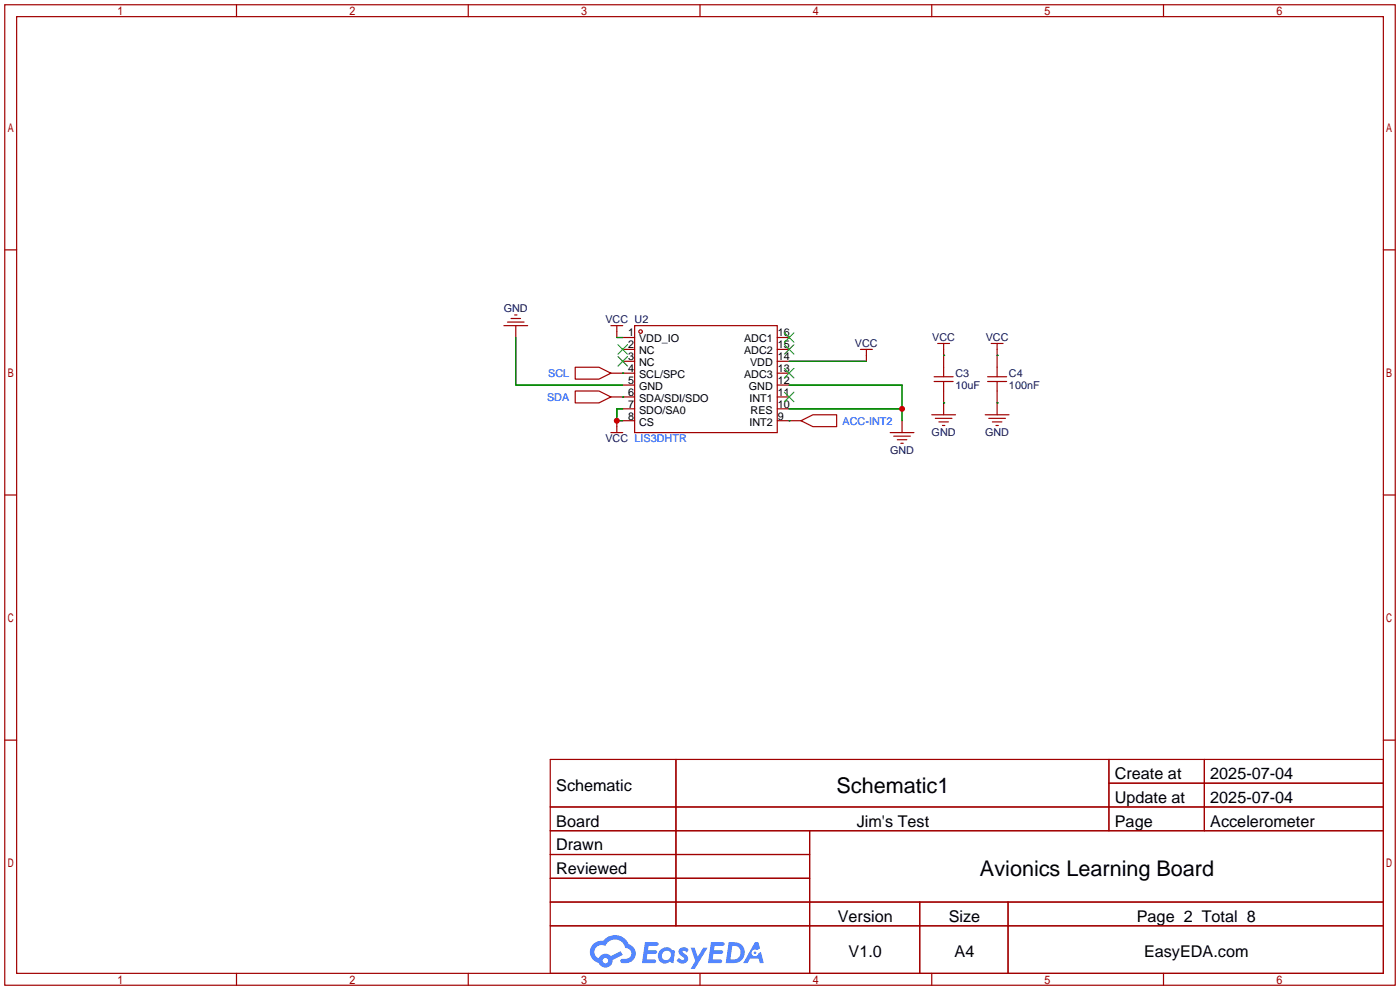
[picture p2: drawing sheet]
<svg xmlns="http://www.w3.org/2000/svg" width="299mm" height="212mm" viewBox="0 0 299 212" stroke-linecap="round" stroke-linejoin="round" font-family="sans-serif">
<g fill="none" stroke="#a10000" stroke-width=".25">
<path d="M1 1h297.2v209.6h-297.2zM3.6 3.6h292.1v204.4h-292.1zM50.5 1v2.6M100.1 1v2.6M149.6 1v2.6M199.1 1v2.6M248.7 1v2.6M1 53.4h2.6M295.7 53.4h2.5M1 105.8h2.6M295.7 105.8h2.5M1 158.2h2.6"/>
<path d="M295.7 158.2h2.5M117.6 162.3h178.1v45.7h-178.1zM117.6 172.5h178.1M117.6 177.5h178.1M144.5 162.3v35.6M173 177.5v30.5M237 162.3v15.2M237 167.4h58.7M257.4 162.3v15.2M117.6 182.6h55.4M117.6 192.8h178.1M117.6 187.7h55.4"/>
<path d="M117.6 197.9h178.1M196.6 192.8v15.2M215.4 192.8v15.2M50.5 208v2.6M100.1 208v2.6M149.6 208v2.6M199.1 208v2.6M248.7 208v2.6"/>
</g>
<g fill="#5487ff">
<path d="M145.3 202.7a1.3 1.3 0 0 1 1.9 .3l-.4 .6a.54 .54 0 0 0-.9-.2l.1 .2a1.34 1.34 0 0 1 .9 1.8 1.47 1.47 0 0 1-2.3-.1l.5-.6 .8 .5a.31 .31 0 0 0 .4-.3 .31 .31 0 0 0-.3-.4 1.12 1.12 0 0 1-.7-1.8z"/>
<path d="M147.6 202.5h.9l.6 2 1.2-2h.9l-2.7 4.6h-.9l1-1.7z"/>
<path d="M137.8 201.4h1.7a1.31 1.31 0 0 1 1.2 .2 .4 .4 0 0 1-.3 .5l-1.8 .1-.1 .9h1.6a.4 .4 0 0 1 .4 .4 .4 .4 0 0 1-.5 .4h-1.6l-.2 1.2h1.4a.46 .46 0 0 1 .5 0 .46 .46 0 0 1 .1 .5l-.4 .2h-2.6z"/>
<path d="M151.9 201.4h1.7a1.32 1.32 0 0 1 1.2 .2 .39 .39 0 0 1-.3 .5l-1.8 .1-.1 .9h1.6a.4 .4 0 0 1 .4 .4 .4 .4 0 0 1-.4 .4h-1.7l-.2 1.2h1.4a.46 .46 0 0 1 .5 0 .46 .46 0 0 1 .1 .5l-.4 .2h-2.6z"/>
<path d="M161.3 201.4h.8l.3 1.3-.6 .4a.75 .75 0 0 0-1.1 .3 .75 .75 0 0 0 .5 1 .75 .75 0 0 0 .9-.7l.5-.2 .6 2.3h-.8l-.3-.9h-1.8l-.5 .9h-1z"/>
<path d="M155.7 201.4l-.6 4.4h1.5a2.27 2.27 0 0 0 2.6-2.2 2.27 2.27 0 0 0-2.7-2.2zM156.5 202.1a1.5 1.5 0 0 1 1.8 1.6 1.5 1.5 0 0 1-1.9 1.4h-.3z"/>
<path d="M141.2 203a1.6 1.6 0 0 0-.3 2.3 1.6 1.6 0 0 0 2.3 .2l.7 .3 .3-2.4-.1-.3-.5-.1a1.58 1.58 0 0 0-2.4 0zM141.8 203.5a.98 .98 0 0 1 1.6 .4 .98 .98 0 0 1-1.1 1.3 .94 .94 0 0 1-.9-.7 .94 .94 0 0 1 .4-1z"/>
<path d="M126.8 201.8a2.37 2.37 0 0 0 1.1 4 1.54 1.54 0 0 0 1.8 1 1.54 1.54 0 0 0 1.2-1.6l2.2-1.1-.5-.8-2 1a1.57 1.57 0 0 0-2.7 .5 1.5 1.5 0 0 1-.7-2.1 1.5 1.5 0 0 1 2.2-.5 2.23 2.23 0 0 1 2.3-1.4 2.23 2.23 0 0 1 2 1.8 1.16 1.16 0 0 1 1.2 1.1 1.16 1.16 0 0 1-1.1 1.2h-.7a.47 .47 0 0 0-.5 .4 .47 .47 0 0 0 .4 .5 2.17 2.17 0 0 0 2.5-.9 2.17 2.17 0 0 0-.3-2.7l-.8-.4a3.2 3.2 0 0 0-5.5-.7l-1.1 .1zM128.8 205.3a.6 .6 0 0 1 1.2 0 .6 .6 0 0 1-1.2 0z"/>
<circle cx="161.4" cy="203.6" r=".28"/>
</g>
<g fill="none" stroke="#a10000" stroke-width=".25">
<path d="M107.7 69.6h5.1M108.5 68.8h3.5M109.2 68.1h2.1M110 67.3h.5M110.2 69.6v2.5M122.9 78.5h5.1l2.6 1.3-2.6 1.2h-5.1zM130.6 79.8h5M130.6 69.6h2.5M131.8 69.6v2.5M133.1 72.1h2.5M133.1 74.7h2.5M133.1 77.2h2.5"/>
<path d="M135.6 69.6h30.5v22.9h-30.5zM166.1 72.1h2.6M166.1 74.7h2.6M166.1 77.2h2.6M166.1 79.8h2.6M183.9 74.7h2.5M185.2 74.7v2.5M200.4 73.4h2.5M201.7 73.4v7.1M211.8 73.4h2.6M213.1 73.4v7.1M122.9 83.6h5.1l2.6 1.2-2.6 1.3h-5.1z"/>
<path d="M130.6 84.8h5M130.6 92.5h2.5M131.8 89.9v2.6M133.1 82.3h2.5M133.1 87.4h2.5M133.1 89.9h2.5M166.1 82.3h2.6M166.1 84.8h2.6M166.1 87.4h2.6M166.1 89.9h5.1M171.2 89.9l2.5-1.3h5.1v2.6h-5.1zM190.2 92.5h5.1"/>
<path d="M191 93.2h3.6M191.8 94h2M192.5 94.7h.5M192.8 89.9v2.6M199.1 88.6h5.1M199.6 81.5h4.1M199.6 80.5h4.1M199.9 89.4h3.6M200.7 90.2h2M201.4 90.9h.5M201.7 81.5v7.1M210.6 88.6h5"/>
<path d="M211.1 81.5h4M211.1 80.5h4M211.3 89.4h3.6M212.1 90.2h2M212.9 90.9h.5M213.1 81.5v7.1"/>
<circle cx="136.9" cy="70.9" r=".38"/>
</g>
<path d="M132.1 73.7l2 2M132.1 76.2l2 2M134.1 73.7l-2 2M134.1 76.2l-2 2M167.6 78.7l2.1 2.1M167.6 73.7l2.1 2M167.6 71.1l2.1 2.1M169.7 78.7l-2.1 2.1M169.7 73.7l-2.1 2M169.7 71.1l-2.1 2.1M167.6 83.8l2.1 2.1M169.7 83.8l-2.1 2.1" fill="none" stroke="#3c3" stroke-width=".25"/>
<g fill="none" stroke="#008700" stroke-width=".25">
<path d="M110.2 72.1v10.2h22.9M131.8 72.1h1.3M133.1 79.8h.1M168.7 77.2h16.5M201.7 75.9h.1M213.1 75.9h.1M133.1 84.8h.1M133.1 87.4h-1.3v2.5h1.3M168.7 89.9h.1M168.7 82.3h24.1v7.6M168.7 87.4h24.1M201.7 86.1h.1"/>
<path d="M213.1 86.1h.1"/>
</g>
<g fill="#c00">
<circle cx="192.8" cy="87.4" r=".63"/>
<circle cx="131.8" cy="89.9" r=".63"/>
</g>
<g font-size="4.6">
<text x="178.8" y="169.4">Schematic1</text>
<text x="209.4" y="187.2">Avionics Learning Board</text>
</g>
<g font-size="3.5">
<text x="238.3" y="166.5">Create at</text>
<text x="258.7" y="166.5">2025-07-04</text>
<text x="118.9" y="169.1">Schematic</text>
<text x="238.3" y="171.6">Update at</text>
<text x="258.7" y="171.6">2025-07-04</text>
<text x="118.9" y="176.7">Board</text>
<text x="183.1" y="176.7">Jim's Test</text>
<text x="238.3" y="176.7">Page</text>
<text x="258.7" y="176.7">Accelerometer</text>
<text x="118.9" y="181.8">Drawn</text>
<text x="118.9" y="186.8">Reviewed</text>
<text x="179.1" y="197">Version</text>
<text x="202.8" y="197">Size</text>
<text x="243" y="197">Page 2 Total 8</text>
<text x="181.4" y="204.6">V1.0</text>
<text x="204" y="204.6">A4</text>
<text x="244.5" y="204.6">EasyEDA.com</text>
</g>
<g font-size="2.3" fill="#000080">
<text x="107.7" y="66.6">GND</text>
<text x="129.4" y="69.1">VCC U2</text>
<text x="182.7" y="74.2">VCC</text>
<text x="199.2" y="72.9">VCC</text>
<text x="210.7" y="72.9">VCC</text>
<text x="204.2" y="80.6">C3</text>
<text x="204.2" y="83.1">10uF</text>
<text x="215.6" y="80.6">C4</text>
<text x="215.6" y="83.1">100nF</text>
<text x="129.4" y="94.5">VCC LIS3DHTR</text>
<text x="199.1" y="93.3">GND</text>
<text x="210.5" y="93.3">GND</text>
<text x="190.2" y="97.1">GND</text>
</g>
<g font-size="2.3">
<text x="134.2" y="71.9">1</text>
<text x="166.2" y="71.9">16</text>
<text x="134.2" y="74.4">2</text>
<text x="134.2" y="77">3</text>
<text x="136.6" y="73.2">VDD_IO</text>
<text x="136.6" y="75.7">NC</text>
<text x="159" y="75.7">ADC2</text>
<text x="159" y="73.2">ADC1</text>
<text x="166.2" y="77">14</text>
<text x="166.2" y="74.4">15</text>
<text x="134.2" y="79.5">4</text>
<text x="134.2" y="82.1">5</text>
<text x="136.6" y="78.3">NC</text>
<text x="136.6" y="80.8">SCL/SPC</text>
<text x="136.6" y="83.3">GND</text>
<text x="159" y="80.8">ADC3</text>
<text x="160" y="83.3">GND</text>
<text x="160.3" y="78.3">VDD</text>
<text x="166.2" y="82.1">12</text>
<text x="166.2" y="79.5">13</text>
<text x="134.2" y="84.6">6</text>
<text x="134.2" y="87.1">7</text>
<text x="134.2" y="89.7">8</text>
<text x="136.6" y="85.9">SDA/SDI/SDO</text>
<text x="136.6" y="88.4">SDO/SA0</text>
<text x="160.2" y="85.9">INT1</text>
<text x="160.4" y="88.4">RES</text>
<text x="166.2" y="89.7">9</text>
<text x="166.2" y="87.1">10</text>
<text x="166.2" y="84.6">11</text>
<text x="136.6" y="91">CS</text>
<text x="160.2" y="91">INT2</text>
</g>
<g font-size="2.3" fill="#00f">
<text x="117.2" y="80.6">SCL</text>
<text x="116.9" y="85.6">SDA</text>
<text x="180.1" y="90.7">ACC-INT2</text>
</g>
</svg>
